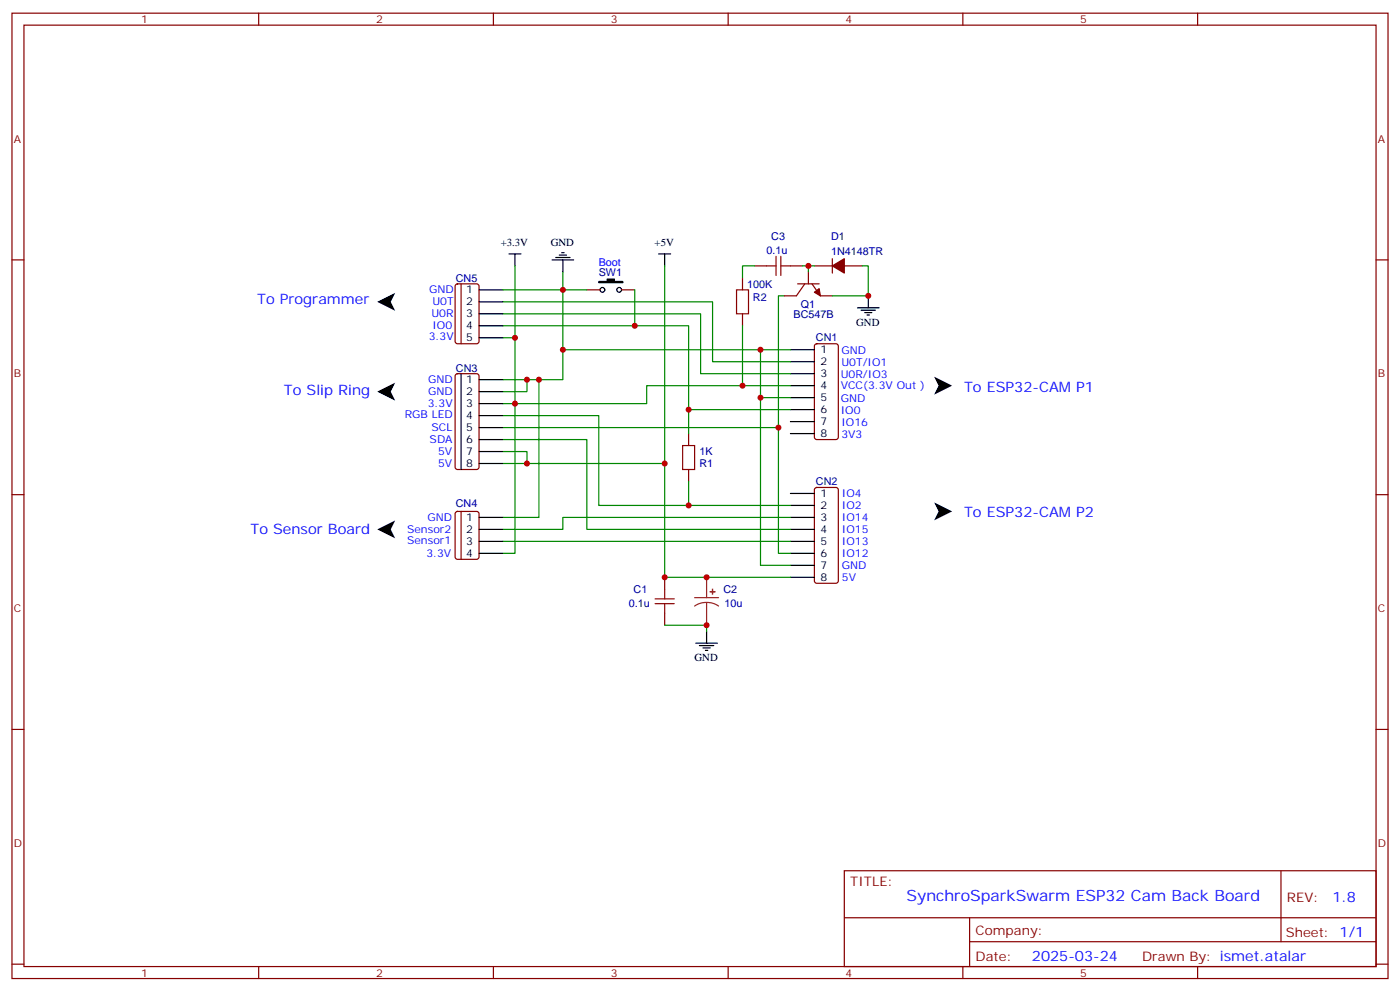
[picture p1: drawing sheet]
<svg xmlns="http://www.w3.org/2000/svg" width="412mm" height="292mm" viewBox="0 0 412 292" stroke-linecap="round" stroke-linejoin="round" font-family="sans-serif">
<g fill="none" stroke="#870000" stroke-width=".35">
<path d="M3.5 3.9h405.4v284.3h-405.4zM7.1 7.4h398.2v277.3h-398.2zM76.2 3.9v3.5M145.3 3.9v3.5M214.5 3.9v3.5M283.6 3.9v3.5M352.8 3.9v3.5M3.5 76.6h3.6M222.2 78.3h3.6M232.8 78.3h3.6M239.9 78.3h5.3M245.2 76.2v4.2"/>
<path d="M248.7 78.3h5.3M405.3 76.6h3.6M134.3 83.8l.5-.2h5.6l.7 .4v16.5l-.5 .7h-5.8l-.7-.4v-16.5zM135.8 83.6v17.6M172.9 85.4h3.8M183.1 85.4h3.9M218.7 81.8v3.6M218.7 92.4v3.6M234.9 83.6h6.4M237.1 83.6l-2.5 3.5h-3.5M238.1 80.1v3.5M239.2 83.6l2.5 3.5h3.5"/>
<path d="M134.3 110.3l.5-.2h5.6l.7 .4v27.1l-.2 .5-.5 .2h-5.6l-.5-.2-.2-.5v-26.8zM240.1 101.5l.5-.3h5.6l.7 .5v27.1l-.2 .5-.5 .2h-5.6l-.5-.3-.2-.4v-26.8zM202.8 127.7v3.5M202.8 138.3v3.5M3.5 145.7h3.6M134.3 150.8l.5-.2h5.6l.7 .5v12.9l-.5 .7h-5.8l-.7-.4v-13zM135.8 150.6v14.1M240.1 143.8l.5-.2h5.6l.7 .4v27.1l-.2 .5-.5 .2h-5.6l-.5-.2-.2-.5v-26.8zM405.3 145.7h3.6M195.8 170v3.6M195.8 180.6v3.6M3.5 214.8h3.6"/>
<path d="M405.3 214.8h3.6M248.7 256.5h156.6v28.2h-156.6zM377.3 256.5v20.9M248.7 270.3h156.5M285.6 277.4h119.6M285.6 270.3v14.1M3.5 284h3.6M76.2 284.7v3.5M145.3 284.7v3.5M214.5 284.7v3.5M283.6 284.7v3.5M352.8 284.7v3.5"/>
<path d="M405.3 284h3.6"/>
</g>
<g fill="none" stroke="#000" stroke-width=".35">
<path d="M149.9 74.8h3.6M151.7 74.8v3.5M162.6 76.6h6.4M163.7 75.8h4.2M164.7 75.1h2.2M165.5 74.4h.7M165.8 76.6v3.5M194 74.8h3.6M195.8 74.8v3.5M141.1 85.4h7.1M141.1 88.9h7.1M141.1 96h7.1"/>
<path d="M141.1 92.4h7.1M141.1 99.5h7.1M252.6 90.7h6.3M253.6 91.4h4.3M254.7 92.1h2.1M255.4 92.8h.7M255.8 87.1v3.6M135.8 110.1v28.2M141.1 111.8h7.1M141.1 115.4h7.1M141.1 118.9h7.1M232.8 103h7.1"/>
<path d="M232.8 106.5h7.1M232.8 113.6h7.1M232.8 110.1h7.1M232.8 117.1h7.1M141.1 122.4h7.1M141.1 133h7.1M141.1 136.5h7.1M141.1 129.5h7.1M141.1 125.9h7.1M232.8 124.2h7.1M232.8 127.7h7.1M232.8 120.7h7.1"/>
<path d="M141.1 155.9h7.1M141.1 152.4h7.1M141.1 159.5h7.1M232.8 145.3h7.1M232.8 148.9h7.1M232.8 155.9h7.1M232.8 152.4h7.1M232.8 159.5h7.1M141.1 163h7.1M232.8 166.5h7.1M232.8 170h7.1M232.8 163h7.1"/>
<path d="M205 189.4h6.3M206 190.1h4.3M207.1 190.9h2.1M207.8 191.6h.7M208.1 185.9v3.5"/>
<circle cx="177.4" cy="85.4" r=".71"/>
<circle cx="182.4" cy="85.4" r=".71"/>
</g>
<path d="M111.1 88.9l5.3-2.6-1.3 2.6 1.3 2.6zM111.1 115.4l5.3-2.7-1.3 2.7 1.3 2.6zM275.2 110.9l5.3 2.7-5.3 2.6 1.3-2.6zM111.1 155.9l5.3-2.6-1.3 2.6 1.3 2.7zM275.2 148l5.3 2.6-5.3 2.7 1.3-2.7z" fill="#000"/>
<g fill="none" stroke="#008700" stroke-width=".35">
<path d="M151.7 78.3v21.2M195.8 78.3v58.2M222.2 78.3h-3.5v3.5M236.4 78.3h3.5M238.1 78.3v1.8M254 78.3h1.8v8.8h-10.6M148.2 88.9h61.7v17.6h22.9M148.2 92.4h58.2v17.7h26.4M148.2 99.5h3.5v63.5h-3.5M148.2 96h54.6v24.7h30M148.2 85.4h24.7M165.8 80.1v31.7h-17.6"/>
<path d="M187 85.4v10.6M218.7 96v17.6M231.1 87.1h-1.8v75.9h3.5M155.2 111.8v3.6h-7M158.7 111.8v40.6h-10.5M165.8 103h58.2M224 117.1h8.8M232.8 113.6h-42.3v5.3h-42.3M232.8 103h-8.8v63.5h8.8M148.2 133h7v3.5M148.2 136.5h47.6v33.5h37M148.2 122.4h28.2v26.5h56.4"/>
<path d="M148.2 129.5h24.7v26.4h59.9M148.2 125.9h81.1M202.8 120.7v7M148.2 159.5h84.6M202.8 141.8v7.1M232.8 152.4h-67v3.5h-17.6M195.8 184.2h12.3v1.7"/>
</g>
<path d="M225.8 78.3h2.8M228.6 75.5v5.6M230 75.5v5.6M230 78.3h2.8M217 85.4h3.5v7h-3.5zM201.1 131.2h3.5v7.1h-3.5zM193 177.8h5.6M193 176.4h5.6M195.8 173.6v2.8M195.8 177.8v2.8" fill="none" stroke="#a10000" stroke-width=".35"/>
<path d="M204.6 176h7.1M208.1 177.4l-1.8 .3-1.7 .8M208.1 177.4l1.9 .3 1.7 .8M208.1 170v6M208.1 177.4v6.8" fill="none" stroke="#8c2424" stroke-width=".35"/>
<g fill="#8c2424" stroke="#8c2424" stroke-width=".35">
<path d="M209.2 174.3h1.4z"/>
<path d="M209.9 173.6v1.4z"/>
</g>
<path d="M176.4 82.9h2.5v-.7h2.1v.7h2.4v.4h-7z" fill="#000" stroke="#000" stroke-width=".35"/>
<g fill="#870000" stroke="#870000" stroke-width=".35">
<path d="M239.9 86.1l1.4-1.1 .4 2.1z"/>
<path d="M245.2 78.3l3.5-2.1v4.2z"/>
</g>
<g fill="#c00">
<circle cx="155.2" cy="111.8" r=".88"/>
<circle cx="224" cy="117.1" r=".88"/>
<circle cx="155.2" cy="136.5" r=".88"/>
<circle cx="158.8" cy="111.8" r=".88"/>
<circle cx="151.7" cy="118.9" r=".88"/>
<circle cx="187" cy="96" r=".88"/>
<circle cx="195.8" cy="136.5" r=".88"/>
<circle cx="195.8" cy="170" r=".88"/>
<circle cx="208.1" cy="170" r=".88"/>
<circle cx="224" cy="103" r=".88"/>
<circle cx="165.8" cy="103" r=".88"/>
<circle cx="165.8" cy="85.4" r=".88"/>
<circle cx="151.7" cy="99.5" r=".88"/>
<circle cx="202.8" cy="120.6" r=".88"/>
<circle cx="202.8" cy="148.9" r=".88"/>
<circle cx="229.3" cy="125.9" r=".88"/>
<circle cx="218.7" cy="113.6" r=".88"/>
<circle cx="238.1" cy="78.3" r=".88"/>
<circle cx="255.8" cy="87.1" r=".88"/>
<circle cx="208.1" cy="184.1" r=".88"/>
</g>
<text font-size="4.6" fill="#00f" x="267.1" y="265.3">SynchroSparkSwarm ESP32 Cam Back Board</text>
<g font-size="4.2" fill="#00f">
<text x="75.8" y="89.6">To Programmer</text>
<text x="83.6" y="116.4">To Slip Ring</text>
<text x="284" y="115.4">To ESP32-CAM P1</text>
<text x="284" y="152.4">To ESP32-CAM P2</text>
<text x="73.8" y="157.3">To Sensor Board</text>
<text x="392.5" y="265.7">1.8</text>
<text x="304" y="283.1">2025-03-24</text>
</g>
<g font-size="3.9" fill="#800">
<text x="250.5" y="261.1">TITLE:</text>
<text x="379.1" y="265.7">REV:</text>
<text x="287.4" y="275.3">Company:</text>
<text x="378.7" y="275.9">Sheet: 1/1</text>
<text x="287.4" y="282.9">Date:</text>
<text x="336.4" y="283">Drawn By: ismet.atalar</text>
</g>
<g font-size="3.2" fill="#800">
<text x="41.6" y="6.9">1</text>
<text x="110.8" y="6.9">2</text>
<text x="179.9" y="6.9">3</text>
<text x="249.1" y="6.9">4</text>
<text x="318.2" y="6.9">5</text>
<text x="4.1" y="42">A</text>
<text x="405.9" y="42">A</text>
<text x="4.1" y="111.1">B</text>
<text x="405.9" y="111.1">B</text>
<text x="4.1" y="180.3">C</text>
<text x="405.9" y="180.3">C</text>
<text x="4.1" y="249.4">D</text>
<text x="405.9" y="249.4">D</text>
<text x="41.6" y="287.7">1</text>
<text x="110.8" y="287.7">2</text>
<text x="179.9" y="287.7">3</text>
<text x="249.1" y="287.7">4</text>
<text x="318.2" y="287.7">5</text>
</g>
<g font-size="3.2" fill="#000080">
<text x="227.2" y="70.6">C3</text>
<text x="244.8" y="70.6">D1</text>
<text x="225.8" y="74.8">0.1u</text>
<text x="244.8" y="75.1">1N4148TR</text>
<text x="134.3" y="82.9">CN5</text>
<text x="176.4" y="81.2">SW1</text>
<text x="220.1" y="84.7">100K</text>
<text x="221.8" y="88.5">R2</text>
<text x="233.8" y="93.6">BC547B</text>
<text x="235.9" y="90.9">Q1</text>
<text x="240.4" y="100.6">CN1</text>
<text x="134.3" y="109.4">CN3</text>
<text x="206" y="134.1">1K</text>
<text x="206" y="137.6">R1</text>
<text x="240.4" y="142.9">CN2</text>
<text x="134.3" y="149.3">CN4</text>
<text x="185.2" y="178.9">0.1u</text>
<text x="186.6" y="174.7">C1</text>
<text x="213.1" y="174.7">C2</text>
<text x="213.4" y="178.9">10u</text>
</g>
<g font-size="3.2">
<text x="147.5" y="72.4">+3.3V</text>
<text x="162.2" y="72.4">GND</text>
<text x="192.8" y="72.4">+5V</text>
<text x="137.3" y="86.4">1</text>
<text x="137.3" y="90">2</text>
<text x="137.3" y="93.5">3</text>
<text x="252.2" y="95.9">GND</text>
<text x="137.3" y="97">4</text>
<text x="137.3" y="100.5">5</text>
<text x="241.7" y="104.1">1</text>
<text x="241.7" y="107.6">2</text>
<text x="137.3" y="112.9">1</text>
<text x="241.7" y="111.1">3</text>
<text x="137.3" y="116.4">2</text>
<text x="137.3" y="119.9">3</text>
<text x="241.7" y="114.7">4</text>
<text x="241.7" y="118.2">5</text>
<text x="137.3" y="123.5">4</text>
<text x="241.7" y="125.2">7</text>
<text x="241.7" y="121.7">6</text>
<text x="137.3" y="130.5">6</text>
<text x="137.3" y="127">5</text>
<text x="241.7" y="128.8">8</text>
<text x="137.3" y="134.1">7</text>
<text x="137.3" y="137.6">8</text>
<text x="241.7" y="146.4">1</text>
<text x="241.7" y="149.9">2</text>
<text x="137.3" y="153.5">1</text>
<text x="241.7" y="153.5">3</text>
<text x="137.3" y="157">2</text>
<text x="137.3" y="160.5">3</text>
<text x="241.7" y="157">4</text>
<text x="241.7" y="160.5">5</text>
<text x="137.3" y="164">4</text>
<text x="241.7" y="167.6">7</text>
<text x="241.7" y="164">6</text>
<text x="241.7" y="171.1">8</text>
<text x="204.6" y="194.7">GND</text>
</g>
<g font-size="3.2" fill="#00f">
<text x="176.4" y="78.3">Boot</text>
<text x="126.4" y="86.4">GND</text>
<text x="127.4" y="90">U0T</text>
<text x="127.1" y="93.5">U0R</text>
<text x="126.3" y="100.2">3.3V</text>
<text x="127.4" y="97">IO0</text>
<text x="247.8" y="107.7">U0T/IO1</text>
<text x="247.8" y="104.2">GND</text>
<text x="126.1" y="112.9">GND</text>
<text x="247.6" y="111.2">U0R/IO3</text>
<text x="126" y="119.9">3.3V</text>
<text x="126.1" y="116.4">GND</text>
<text x="247.6" y="118.3">GND</text>
<text x="247.6" y="114.7">VCC(3.3V Out )</text>
<text x="119.2" y="123.1">RGB LED</text>
<text x="247.6" y="121.8">IO0</text>
<text x="247.8" y="125.3">IO16</text>
<text x="126.6" y="130.5">SDA</text>
<text x="127.1" y="127">SCL</text>
<text x="247.8" y="128.9">3V3</text>
<text x="129.1" y="137.6">5V</text>
<text x="129.1" y="134.1">5V</text>
<text x="248" y="146.4">IO4</text>
<text x="248" y="149.9">IO2</text>
<text x="125.9" y="153.5">GND</text>
<text x="248" y="153.5">IO14</text>
<text x="119.9" y="157">Sensor2</text>
<text x="119.9" y="160.2">Sensor1</text>
<text x="248" y="157">IO15</text>
<text x="248" y="160.5">IO13</text>
<text x="125.6" y="164">3.3V</text>
<text x="248" y="164">IO12</text>
<text x="248" y="167.6">GND</text>
<text x="248" y="171.1">5V</text>
</g>
</svg>
